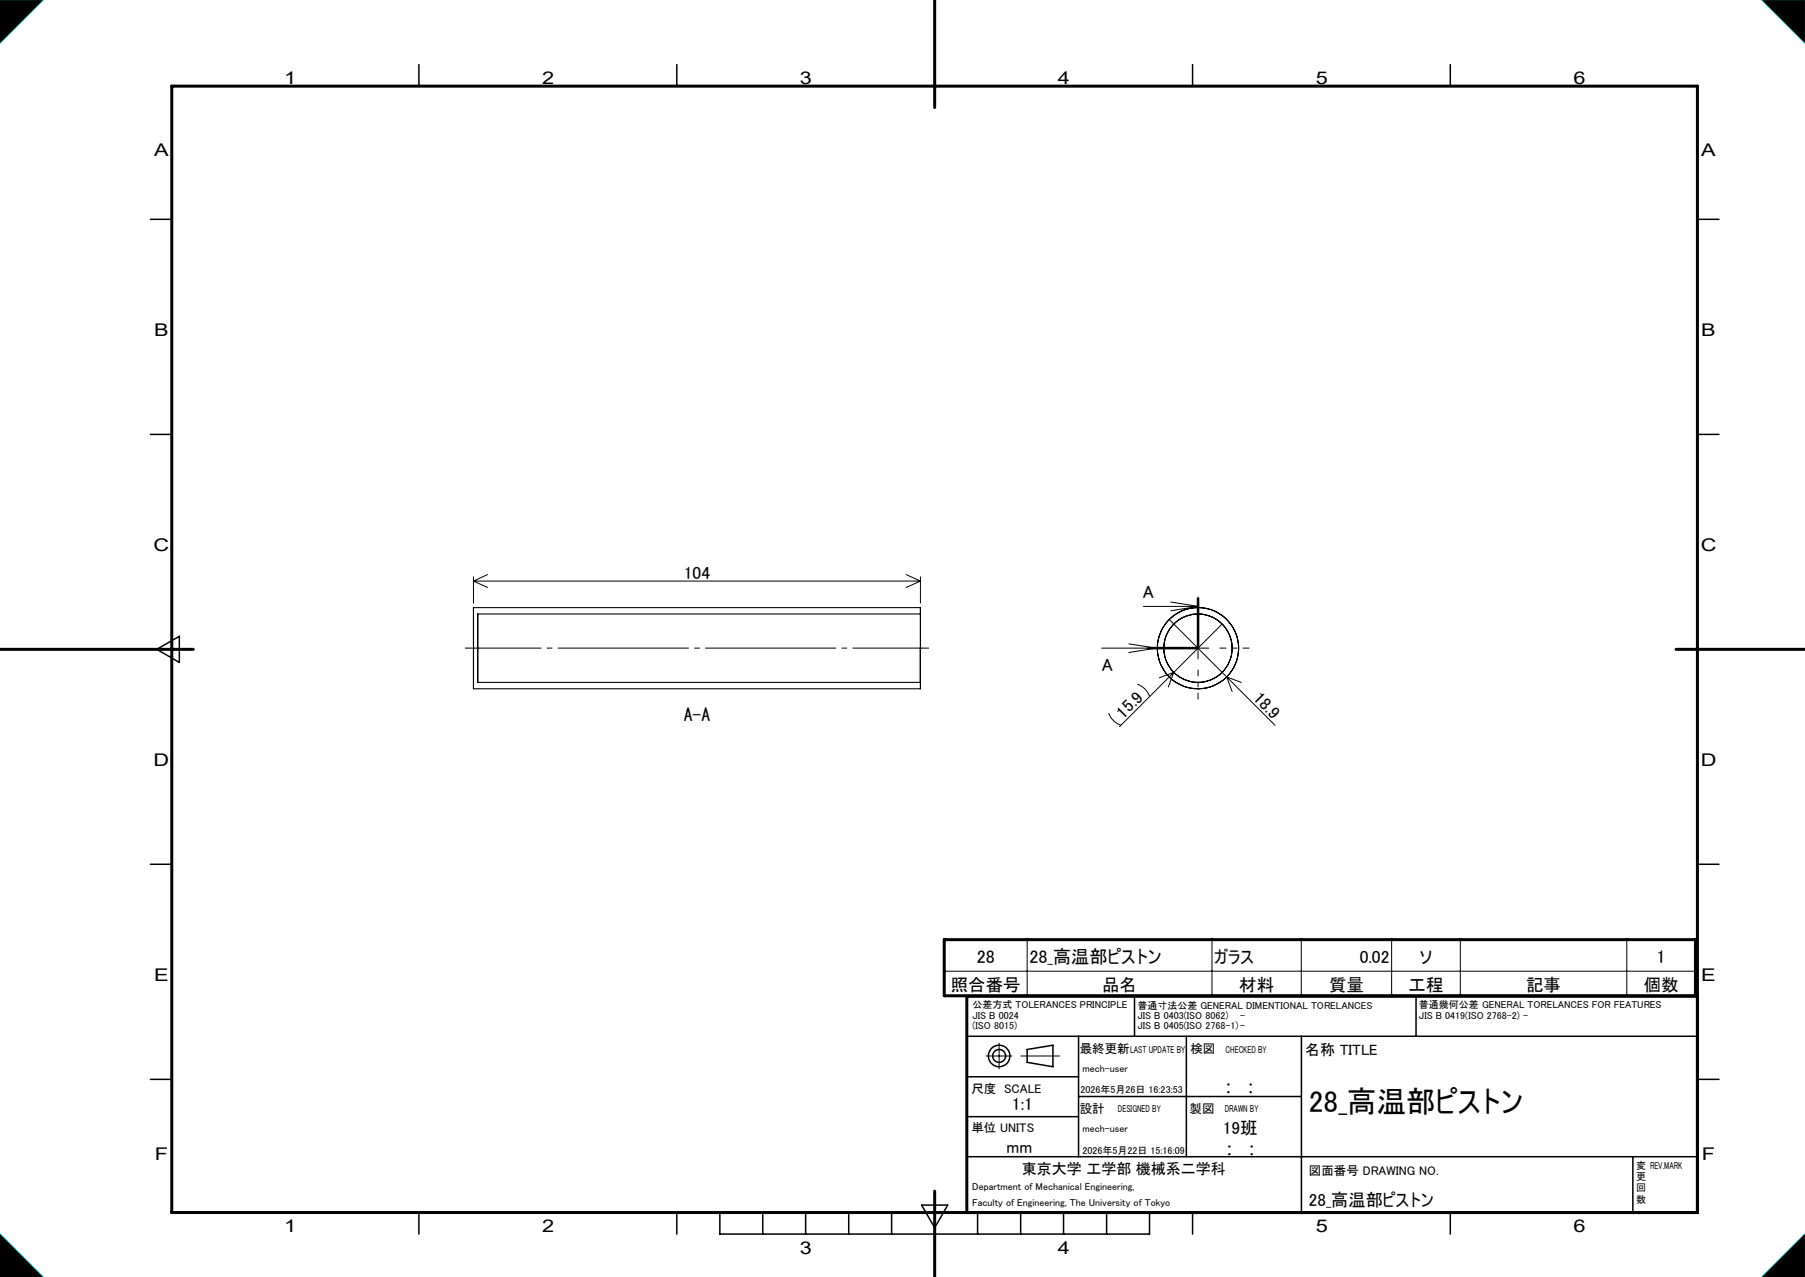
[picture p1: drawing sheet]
<svg xmlns="http://www.w3.org/2000/svg" width="420mm" height="297mm" viewBox="0 0 420 297" stroke-linecap="round" stroke-linejoin="round" font-family="sans-serif">
<g fill="none" stroke="#000" stroke-width=".25">
<path d="M110.2 141.3v18.9v-9.5M110.2 150.7h.1M110.2 141.3v9.4M110.2 141.3h104M111.2 142.8v15.9v-8M111.2 150.7h.1M111.2 158.7h103M111.2 142.8h103M111.2 142.8v7.9M214.2 141.3v18.9v-9.5M214.2 142.8v15.9v-8M214.2 150.7h.1"/>
<path d="M214.2 141.3v1.5M110.2 160.2h104"/>
<circle cx="278.8" cy="150.8" r="8"/>
<circle cx="278.8" cy="150.8" r="9.4"/>
</g>
<g fill="none" stroke="#000" stroke-width=".35">
<path d="M97.5 15v5M157.5 15v5M277.5 15v5M337.5 15v5M35 51h5M395 51h5M35 101h5M395 101h5M36.5 151l5.2-3v6.1zM35 201h5M395 201h5M264 231.7v9.3"/>
<path d="M329.5 231.7v9.3M35 251h5M225 241h170M225 250.4h26M225 259.7h26M245 248.1v-5l-6 1v3l6 1M251 241v28M251 255h51.8M276 241v28M302.8 241v41M395 251h5M225 269h170"/>
<path d="M379.9 269v13M97.5 282v5M157.5 282v5M167.5 282v5h100v-5M177.5 282v5M187.5 282v5M197.5 282v5M207.5 282v5M214.5 280.3h6l-3 5.2zM227.5 282v5M237.5 282v5M247.5 282v5"/>
<path d="M257.5 282v5M277.5 282v5M337.5 282v5"/>
<circle cx="232.5" cy="245.6" r="2.5"/>
<circle cx="232.5" cy="245.6" r="1.5"/>
</g>
<g fill="none" stroke="#000" stroke-width=".23">
<path d="M0 0h10l-10 10zM410 0h10v10zM110.2 134.2v6.1M110.2 135.1h104M110.2 135.1l3.3 1.5M113.5 133.6l-3.3 1.5M210.9 133.6l3.3 1.5M214.2 134.2v6.1M214.2 135.1l-3.3 1.5M278.6 139v5.9zM278.8 139v14.2M279 139v11.7"/>
<path d="M256.3 150.7h25M262.7 149.8l6.3 .9-6.3 1.1M264.6 159.1a4.6 4.6 0 0 1 2.9 2.9M266.1 141h12.7M267.1 150.6h11.7M267.1 150.9h11.7M269.7 157.7l3.4-1.3-1.2 3.4M272.1 144.1l24.6 24.6M272.4 140l6.4 1M278.6 144.9v5.8M278.8 141l-6.4 1.1M284.4 145.1l-23.9 23.9"/>
<path d="M288.8 158.7l-3.4-1.3 1.3 3.4M258 165.8a4.7 4.7 0 0 0 2.8 2.9M239 218.5v13.1M282 218.5v13.1M302.8 218.5v13.1M323.8 218.5v13.1M339.8 218.5v13.1M378.5 218.5v13.1M219.7 225.9h174.8M229.5 245.6h6M232.5 242.6v6M237.5 245.6h9"/>
<path d="M0 287l10 10h-10zM410 297l10-10v10z"/>
</g>
<path d="M217.5 0v25M40 20h355v262h-355zM0 151h45M390 151h30M219.7 218.5h174.8v13.1h-174.8zM395 231.7h-170v50.3M217.5 277v20" fill="none" stroke="#000" stroke-width=".7"/>
<path d="M0 0h10l-10 10zM410 0h10v10zM0 287l10 10h-10zM410 297l10-10v10z" fill="none" stroke="#0ff" stroke-width=".23"/>
<path d="M0 0v10l10-10zM410 0l10 10v-10zM410 297h10v-10zM0 287v10h10z" fill-rule="evenodd" fill="#000"/>
<path d="M273.8 150.7h-7M278.8 145.7v-6.9M278.8 155.7v7M283.8 150.7h6.9" fill="none" stroke="#000" stroke-width=".23" stroke-dasharray="30.5 1.3 1.3 1.3" stroke-dashoffset="28.9" stroke-linecap="butt"/>
<path d="M108.2 150.7h108" fill="none" stroke="#000" stroke-width=".23" stroke-dasharray="30.5 1.3 1.3 1.3" stroke-dashoffset="12.7" stroke-linecap="butt"/>
<path d="M278.8 150.7v-11.7M278.8 150.7h-11.7" fill="none" stroke="#000" stroke-width=".23" stroke-dasharray="6.3 1.3 1.3 1.3" stroke-dashoffset="2.4" stroke-linecap="butt"/>
<text font-size="7" x="304.6" y="258.7">28_高温部ピストン</text>
<g font-size="4.2">
<text x="227.3" y="224">28</text>
<text x="239.5" y="224">28_高温部ピストン</text>
<text x="385.5" y="224">1</text>
</g>
<g font-size="4.1">
<text x="66.1" y="19.6">1</text>
<text x="126.1" y="19.6">2</text>
<text x="186.1" y="19.6">3</text>
<text x="246.1" y="19.6">4</text>
<text x="306.1" y="19.6">5</text>
<text x="366.1" y="19.6">6</text>
<text x="35.9" y="36.3">A</text>
<text x="395.9" y="36.3">A</text>
<text x="35.9" y="78.1">B</text>
<text x="395.9" y="78.1">B</text>
<text x="35.8" y="128.1">C</text>
<text x="395.8" y="128.1">C</text>
<text x="159.1" y="134.6">104</text>
<text x="265.9" y="139.1">A</text>
<text x="256.4" y="156">A</text>
<text x="159.1" y="167.8">A-A</text>
<text x="261.3" y="167.4" transform="rotate(-45 261.3 167.4)">15.9</text>
<text x="291.3" y="162.5" transform="rotate(45 291.3 162.5)">18.9</text>
<text x="35.8" y="178.1">D</text>
<text x="395.8" y="178.1">D</text>
<text x="282.5" y="223.9">ガラス</text>
<text x="316.4" y="223.9">0.02</text>
<text x="330.3" y="223.9">ソ</text>
<text x="35.9" y="228.1">E</text>
<text x="221.2" y="230.4">照合番号</text>
<text x="256.5" y="230.4">品名</text>
<text x="288.3" y="230.4">材料</text>
<text x="309.2" y="230.4">質量</text>
<text x="327.7" y="230.4">工程</text>
<text x="355.1" y="230.4">記事</text>
<text x="382.5" y="230.4">個数</text>
<text x="395.9" y="228.1">E</text>
<text x="285.2" y="254.2">:</text>
<text x="290.4" y="254.2">:</text>
<text x="235.5" y="258.2">1:1</text>
<text x="284.5" y="263.8">19班</text>
<text x="36" y="269.8">F</text>
<text x="234.2" y="268.3">mm</text>
<text x="285.4" y="268.7">:</text>
<text x="290.6" y="268.7">:</text>
<text x="396" y="269.8">F</text>
<text x="304.6" y="280.5">28_高温部ピストン</text>
<text x="66.1" y="286.6">1</text>
<text x="126.1" y="286.6">2</text>
<text x="306.1" y="286.6">5</text>
<text x="366.1" y="286.6">6</text>
<text x="186.1" y="291.6">3</text>
<text x="246.1" y="291.6">4</text>
</g>
<g font-size="3.5">
<text x="303.7" y="245.4">名称 TITLE</text>
<text x="237.7" y="273">東京大学 工学部 機械系二学科</text>
</g>
<g font-size="2.9">
<text x="251.3" y="244.9">最終更新</text>
<text x="277" y="244.9">検図</text>
<text x="226" y="254.1">尺度 SCALE</text>
<text x="226" y="263.2">単位 UNITS</text>
<text x="251.3" y="258.7">設計</text>
<text x="276.8" y="258.8">製図</text>
<text x="304.6" y="273.3">図面番号 DRAWING NO.</text>
</g>
<g font-size="2.3">
<text x="226.3" y="234.5">公差方式 TOLERANCES PRINCIPLE</text>
<text x="226.3" y="236.9">JIS B 0024</text>
<text x="226.3" y="239.3">(ISO 8015)</text>
<text x="264.7" y="234.6">普通寸法公差 GENERAL DIMENTIONAL TORELANCES</text>
<text x="264.7" y="237">JIS B 0403(ISO 8062)</text>
<text x="264.7" y="239.4">JIS B 0405(ISO 2768-1)-</text>
<text x="288.6" y="237">-</text>
<text x="330.2" y="234.5">普通幾何公差 GENERAL TORELANCES FOR FEATURES</text>
<text x="330.2" y="236.9">JIS B 0419(ISO 2768-2) -</text>
<text x="263" y="244.9">LAST UPDATE BY</text>
<text x="285.2" y="244.8">CHECKED BY</text>
<text x="251.9" y="249.4">mech-user</text>
<text x="251.4" y="254.1">2026年5月26日 16:23:53</text>
<text x="251.9" y="263.3">mech-user</text>
<text x="260.1" y="258.7">DESIGNED BY</text>
<text x="285" y="258.7">DRAWN BY</text>
<text x="251.9" y="268.3">2026年5月22日 15:16:09</text>
<text x="380.7" y="274.4">更</text>
<text x="380.7" y="271.8">変 REV.MARK</text>
<text x="226.2" y="280.5">Faculty of Engineering, The University of Tokyo</text>
<text x="226.2" y="276.8">Department of Mechanical Engineering,</text>
<text x="380.7" y="279.7">数</text>
<text x="380.7" y="277.1">回</text>
</g>
</svg>
